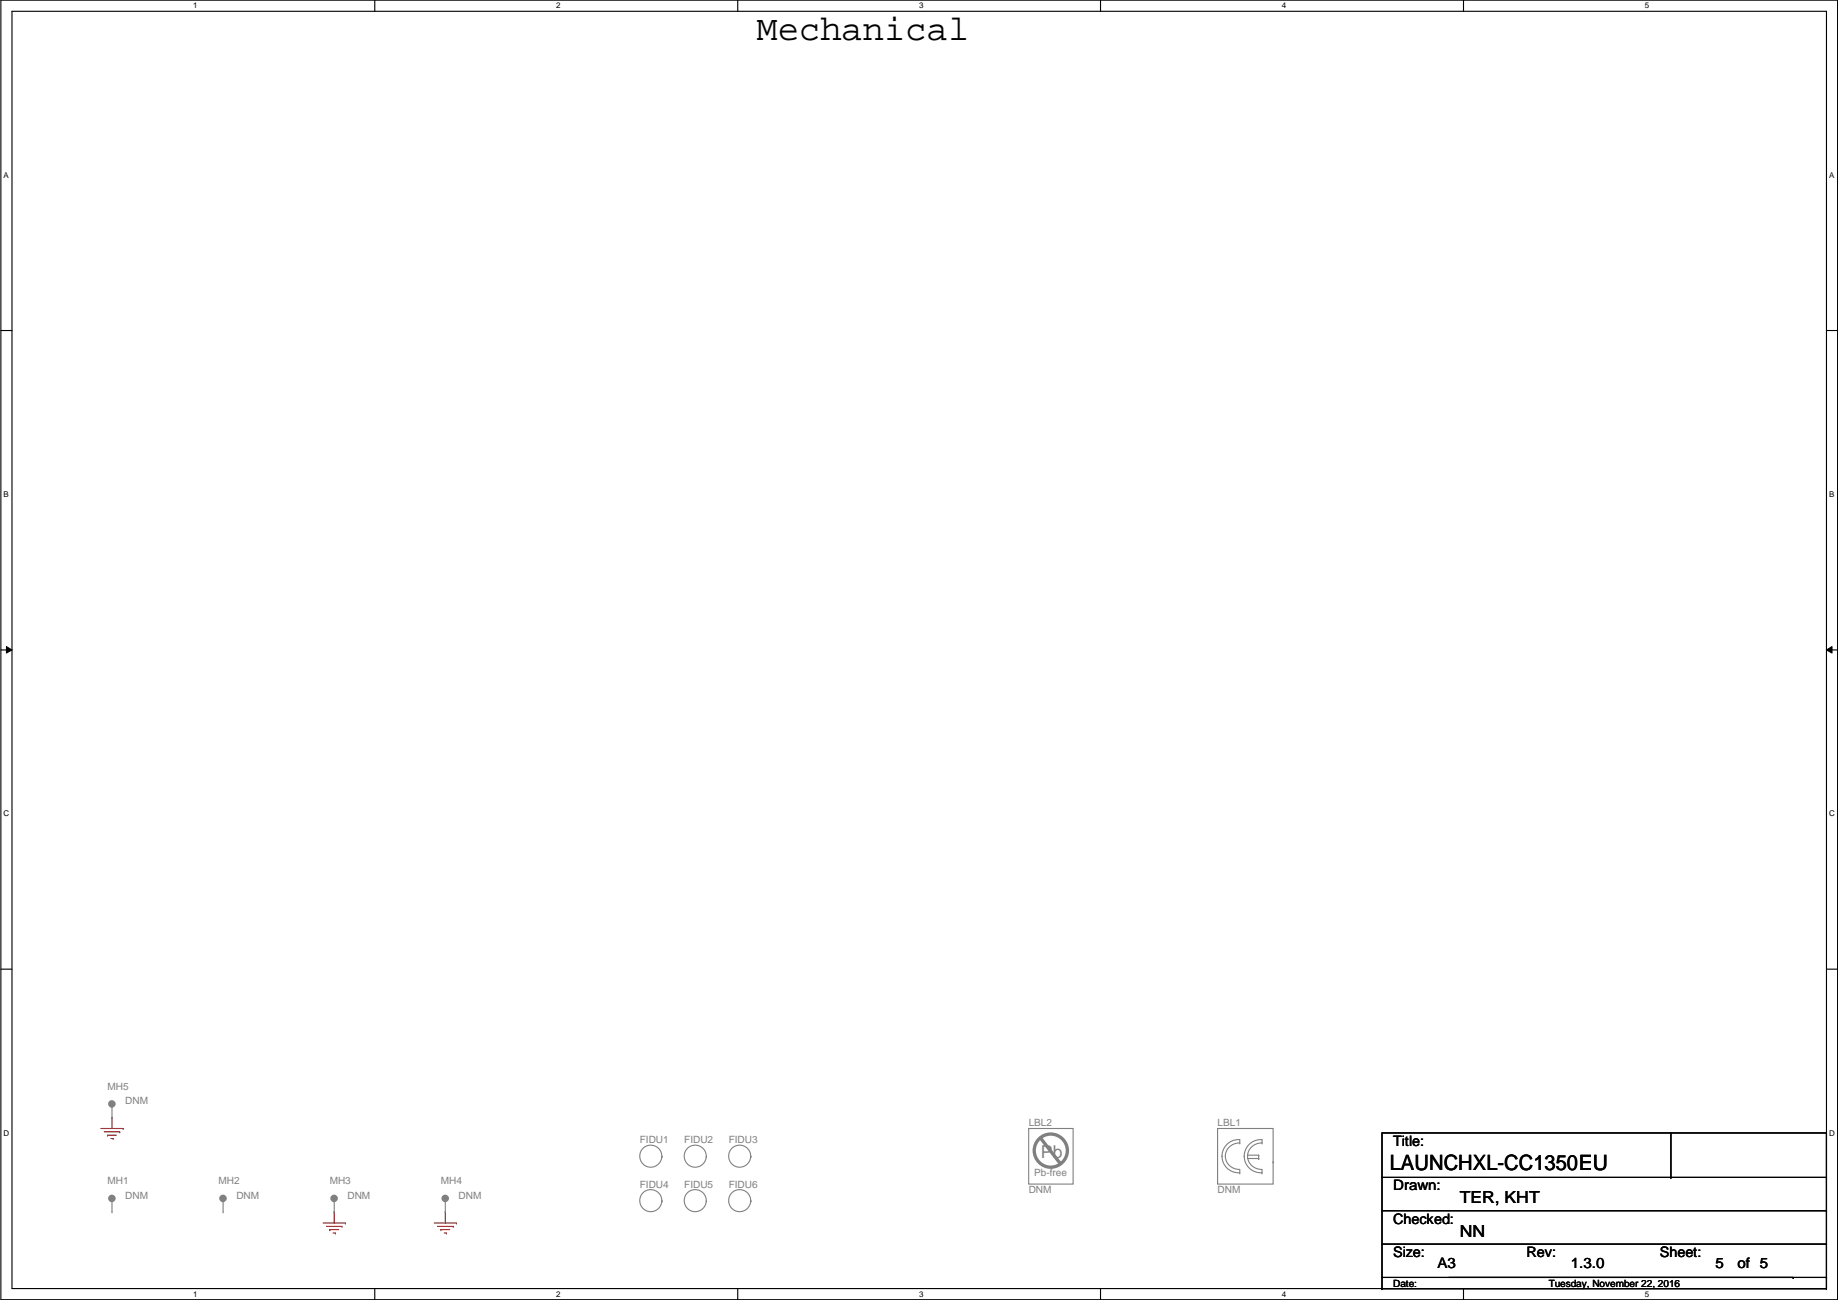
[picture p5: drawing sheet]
<svg xmlns="http://www.w3.org/2000/svg" width="420mm" height="297mm" viewBox="0 0 420 297" stroke-linecap="round" stroke-linejoin="round" font-family="sans-serif">
<path d="M.2 0h419.9v297h-419.9zM2.7 2.6h414.8v291.8h-414.8z" fill="none" stroke="#000" stroke-width=".25"/>
<g fill="#fff">
<path d="M44.2 .3h1v2h-1z"/>
<path d="M44.2 294.7h1v2h-1z"/>
</g>
<path d="M85.7 0v2.6M85.7 294.4v2.6" fill="none" stroke="#000" stroke-width=".25"/>
<g fill="#fff">
<path d="M127.1 .3h1v2h-1z"/>
<path d="M127.1 294.7h1v2h-1z"/>
</g>
<path d="M168.6 0v2.6M168.6 294.4v2.6" fill="none" stroke="#000" stroke-width=".25"/>
<g fill="#fff">
<path d="M210.1 .3h1v2h-1z"/>
<path d="M210.1 294.7h1v2h-1z"/>
</g>
<path d="M251.6 0v2.6M251.6 294.4v2.6" fill="none" stroke="#000" stroke-width=".25"/>
<g fill="#fff">
<path d="M293 .3h1v2h-1z"/>
<path d="M293 294.7h1v2h-1z"/>
</g>
<path d="M334.5 0v2.6M334.5 294.4v2.6" fill="none" stroke="#000" stroke-width=".25"/>
<g fill="#fff">
<path d="M376 .3h1v2h-1z"/>
<path d="M376 294.7h1v2h-1z"/>
<path d="M.8 39h1.2v2h-1.2z"/>
<path d="M418.2 39h1.1v2h-1.1z"/>
<path d="M.8 112h1.2v2h-1.2z"/>
<path d="M418.2 112h1.1v2h-1.1z"/>
</g>
<path d="M.2 75.5h2.5M417.5 75.5h2.6" fill="none" stroke="#000" stroke-width=".25"/>
<g fill="#fff">
<path d="M.8 185h1.3v1.9h-1.3z"/>
<path d="M418.2 185h1.2v1.9h-1.2z"/>
</g>
<path d="M.2 148.5h2.5M417.5 148.5h2.6" fill="none" stroke="#000" stroke-width=".25"/>
<path d="M1.5 147.7l1.2 .8-1.2 .7zM417.5 148.5l1.3-.8v1.5z" fill="#000"/>
<path d="M1.5 147.7l1.2 .8-1.2 .7zM417.5 148.5l1.3-.8v1.5z" fill="none" stroke="#000" stroke-width=".23"/>
<g fill="#fff">
<path d="M.8 257.9h1.3v2h-1.3z"/>
<path d="M418.2 257.9h1.2v2h-1.2z"/>
</g>
<g fill="none" stroke="#000" stroke-width=".25">
<path d="M.2 221.4h2.5M417.5 221.4h2.6M315.9 258.9h101.6v33h-101.6zM382 258.9v10.1M315.9 269h101.6M315.9 276.6h101.6M382 269h.1M417.5 269h.1M417.5 276.6h.1M315.9 294.4h.1M315.9 284.3h101.6M315.9 291.9v2.5"/>
<path d="M315.9 294.4h101.6M331.2 291.9h78.7M409.9 291.9h.1M417.5 284.3h.1M417.5 294.4h.1M417.5 291.9h.1M417.5 291.9v2.5"/>
</g>
<path d="M25.6 255.3h.1M25.6 255.3v2.6M76.4 276.9h.1M76.4 276.9v2.5M101.8 276.9h.1M101.8 276.9v2.5" fill="none" stroke="#800040" stroke-width=".25"/>
<g fill="none" stroke="#f00" stroke-width=".25">
<path d="M23.1 257.9h5M23.8 258.6h3.6M24.6 259.4h.1M24.6 259.4h2M27.4 258.6h.1M28.1 257.9h.1M25.3 260.1h.6M25.9 260.1h.1M73.9 279.4h5M78.9 279.4h.1M99.3 279.4h5M104.3 279.4h.1"/>
<path d="M74.6 280.2h3.6M75.4 281h.1M75.4 281h2M76.1 281.7h.6M76.7 281.7h.1M78.2 280.2h.1M100 280.2h3.6M100.8 281h.1M100.8 281h2M101.5 281.7h.6M102.1 281.7h.1M103.6 280.2h.1"/>
</g>
<g fill="none" stroke="#808080" stroke-width=".25">
<path d="M25.4 252.1h.3v.3h-.3zM25.6 252.3h.1M25.6 255.3h.1M25.6 252.3v3M235.2 257.9h10.1v12.7h-10.1zM278.3 257.9h12.7v12.7h-12.7zM76.2 273.7h.3v.3h-.3zM76.4 273.9h.1M76.4 276.9h.1M76.4 273.9v3M101.6 273.7h.3v.3h-.3zM101.8 273.9h.1"/>
<path d="M101.8 276.9h.1M101.8 273.9v3M151.3 274.4h.1M171.7 274.4h.1M283.4 261.2v-.8a3.8 3.8 0 0 0-4.1 3.8 3.7 3.7 0 0 0 4.1 3.7M283.4 261.2a3 3 0 0 0-3.3 3 3 3 0 0 0 3.3 3v.8M283.4 261.2h.1M283.4 268h.1M285.2 263.9h2.5M285.2 264.7h2.5M287.7 263.9h.1M287.7 264.7h.1"/>
<path d="M287.7 263.9v.8M288.5 261.2a3 3 0 0 0-3.3 3 3 3 0 0 0 3.3 3v.8M288.5 261.2v-.8a3.8 3.8 0 0 0-4.1 3.8 3.7 3.7 0 0 0 4 3.7M288.5 268h.1M288.5 261.2h.1M291 265.5h.1"/>
<circle cx="148.8" cy="274.3" r="2.52"/>
<circle cx="169.1" cy="274.3" r="2.52"/>
</g>
<g fill="none" stroke="#808080" stroke-width=".76">
<path d="M237.9 260.1l4.4 5.6"/>
<circle cx="25.6" cy="252.2" r=".49"/>
<circle cx="76.4" cy="273.8" r=".49"/>
<circle cx="101.8" cy="273.8" r=".49"/>
<circle cx="240.2" cy="262.9" r="3.8"/>
</g>
<circle cx="242.3" cy="265.7" r=".38" fill="#808080"/>
<g fill="none" stroke="#808080" stroke-width=".25">
<path d="M25.4 273.7h.3v.3h-.3zM25.6 273.9h.1M25.6 276.9h.1M25.6 273.9v3M50.8 273.7h.3v.3h-.3zM51 273.9h.1M51 276.9h.1M51 273.9v3M151.3 264.2h.1M161.5 264.2h.1M161.5 274.4h.1M171.7 264.2h.1"/>
<circle cx="148.8" cy="264.2" r="2.52"/>
<circle cx="158.9" cy="264.2" r="2.52"/>
<circle cx="158.9" cy="274.3" r="2.52"/>
<circle cx="169.1" cy="264.2" r="2.52"/>
</g>
<g fill="none" stroke="#808080" stroke-width=".76">
<circle cx="25.6" cy="273.8" r=".49"/>
<circle cx="51" cy="273.8" r=".49"/>
</g>
<text font-size="8.1" x="172.9" y="9.1">Mechanical</text>
<text font-size="4.8" x="317.7" y="267.3">LAUNCHXL-CC1350EU</text>
<text font-size="4.1" fill="#808080" x="237.9" y="264.5">Pb</text>
<g font-size="3.8">
<text x="333.7" y="275">TER, KHT</text>
<text x="333.7" y="282.6">NN</text>
</g>
<g font-size="3.3">
<text x="318.5" y="261.8">Title:</text>
<text x="318.5" y="272">Drawn:</text>
<text x="318.5" y="279.6">Checked:</text>
<text x="318.5" y="287.2">Size:</text>
<text x="348.9" y="287.2">Rev:</text>
<text x="379.4" y="287.2">Sheet:</text>
<text x="328.6" y="289.8">A3</text>
<text x="359.1" y="289.8">1.3.0</text>
<text x="392.1" y="289.8">5</text>
<text x="397.2" y="289.8">of 5</text>
</g>
<g font-size="2.3" fill="#808080">
<text x="24.6" y="249">MH5</text>
<text x="28.6" y="252.3">DNM</text>
<text x="235.2" y="257.4">LBL2</text>
<text x="278.3" y="257.4">LBL1</text>
<text x="146.3" y="261.2">FIDU1</text>
<text x="156.4" y="261.2">FIDU2</text>
<text x="166.6" y="261.2">FIDU3</text>
<text x="236.4" y="268.8">Pb-free</text>
<text x="24.6" y="270.6">MH1</text>
<text x="28.6" y="273.9">DNM</text>
<text x="50" y="270.6">MH2</text>
<text x="54" y="273.9">DNM</text>
<text x="75.4" y="270.6">MH3</text>
<text x="79.4" y="273.9">DNM</text>
<text x="100.8" y="270.6">MH4</text>
<text x="104.8" y="273.9">DNM</text>
<text x="146.3" y="271.4">FIDU4</text>
<text x="156.4" y="271.4">FIDU5</text>
<text x="166.6" y="271.4">FIDU6</text>
<text x="235.2" y="272.6">DNM</text>
<text x="278.3" y="272.6">DNM</text>
</g>
<g font-size="2.3">
<text x="318.5" y="294">Date:</text>
<text x="354" y="294">Tuesday, November 22, 2016</text>
</g>
<g font-size="1.8">
<text x="44.2" y="1.9">1</text>
<text x="127.1" y="1.9">2</text>
<text x="210.1" y="1.9">3</text>
<text x="293" y="1.9">4</text>
<text x="376" y="1.9">5</text>
<text x=".8" y="40.6">A</text>
<text x="418.2" y="40.6">A</text>
<text x=".8" y="113.6">B</text>
<text x="418.2" y="113.6">B</text>
<text x=".8" y="186.6">C</text>
<text x="418.2" y="186.6">C</text>
<text x=".8" y="259.5">D</text>
<text x="418.2" y="259.5">D</text>
<text x="44.2" y="296.3">1</text>
<text x="127.1" y="296.3">2</text>
<text x="210.1" y="296.3">3</text>
<text x="293" y="296.3">4</text>
<text x="376" y="296.3">5</text>
</g>
</svg>
